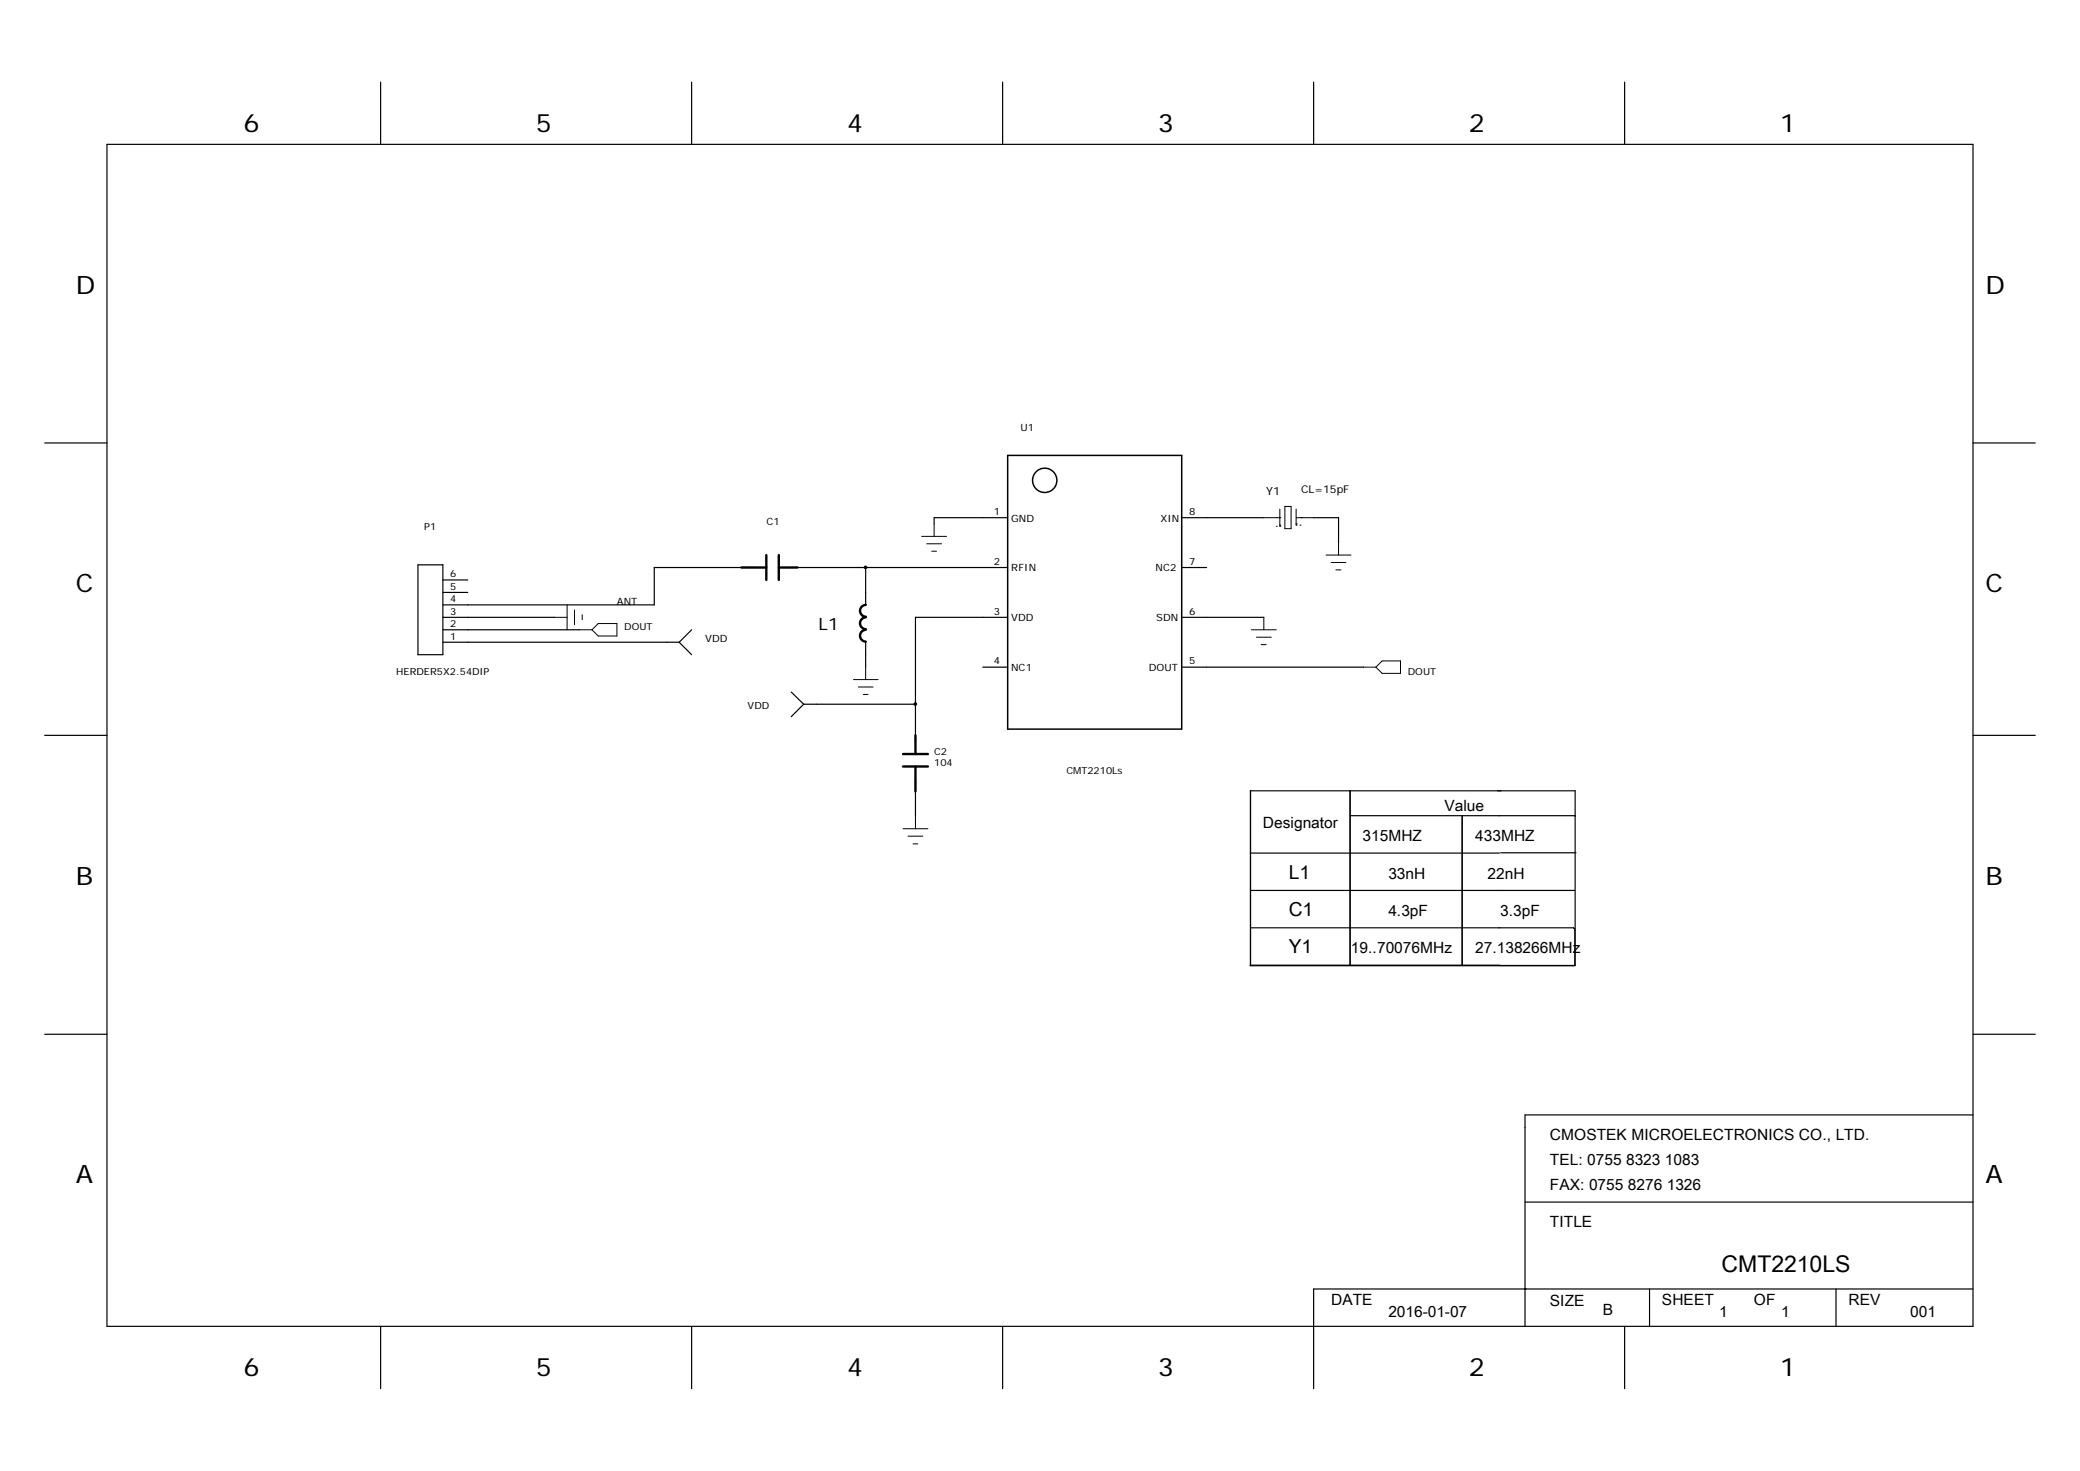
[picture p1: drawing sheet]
<svg xmlns="http://www.w3.org/2000/svg" width="297mm" height="210mm" viewBox="0 0 297 210" stroke-linecap="round" stroke-linejoin="round" font-family="sans-serif">
<g fill="none" stroke="#000" stroke-width=".17">
<path d="M54.3 11.7v8.9M98.8 11.7v8.9M143.2 11.7v8.9M187.6 11.7v8.9M232 11.7v8.9M15.3 20.6h266.4v168.7h-266.4zM6.4 63.2h8.9M143.9 73.9h-10.5v.9M168.7 73.9h11.8M187.6 73.9h3.5v3.6M281.7 63.2h8.9M59.7 80.6h3.5v12.9h-3.5z"/>
<path d="M63.2 91.7h33.8M63.2 89.9h19.6M63.2 88.1h16M63.2 84.6h3.6M63.2 82.8h3.6M97 91.7l1.8 1.8M98.8 89.9l-1.8 1.8M107.6 81h-14.2v5.4h-30.2M113 81h30.9M113 98.8l1.8 1.7M123.6 81v5.4M123.6 91.7v3.5"/>
<path d="M140.3 95.2h3.6M143.9 88.1h-13.2v17.8M168.7 88.1h11.8M168.7 81h3.6M168.7 95.2h26M6.4 105h8.9M114.8 100.5h15.9M114.8 100.5l-1.8 1.8M130.7 111.2v5.3M192.8 112.9v24.9M192.8 116.5h32.1M208.8 116.5v21.3"/>
<path d="M281.7 105h8.9M178.5 137.8l46.3 .1M178.6 132.5h46.1M178.6 127.1h46.2M178.6 121.8h35.5M214.1 137.8h-35.5v-24.9h46.3v24.9h-10.8M214.3 121.7h10.7M224.9 132.5v5.4M6.4 147.7h8.9M281.7 159.2h-63.9v30.1M281.8 147.7h8.8M217.8 171.6h63.9"/>
<path d="M54.3 189.3v8.9M98.8 189.3v8.9M143.2 189.3v8.9M217.8 184h.1M232 189.3v8.9M235.5 184v5.3M262.2 184v5.3M281.7 184h-94.1v14.2"/>
</g>
<g fill="none" stroke="#000" stroke-width=".21">
<path d="M143.9 65h24.8v39.1h-24.8z"/>
<circle cx="149.2" cy="68.6" r="1.74"/>
</g>
<path d="M109.4 79.2v3.6M111.2 79.2v3.6M105.9 81h3.5M111.2 81h2.7M123.6 86.4a.85 .85 0 0 0-.8 .8 .85 .85 0 0 0 .8 .8M123.6 88.1a.85 .85 0 0 0-.8 .9 .85 .85 0 0 0 .8 .8M123.6 89.9a.85 .85 0 0 0-.8 .9 .85 .85 0 0 0 .8 .8M128.9 107.6h3.6M128.9 109.4h3.6M130.7 105v2.6M130.7 109.4v3.6" fill="none" stroke="#000" stroke-width=".34"/>
<g fill="none" stroke="#000" stroke-width=".14">
<path d="M131.6 76.6h3.6M132.3 77.6h2.1M133 78.7h.7M133.4 74.8v1.8M180.5 73.9h2.2M182.2 75.1h.1M182.7 75h.1M182.7 75.1h.1M182.7 73.9h.1M182.7 72.7v2.4M183.5 72.3h.9v3.2h-.9zM185.1 75h.1"/>
<path d="M185.1 74.8h.1M185.1 72.7v2.3M185.1 73.9h2.5M185.6 75h.1M185.8 73.9h.1M189.3 79.2h3.6M191.1 77.5v1.7M79.2 88.1h1.8M81 86.4v3.5M82 87.1v2.1M82.8 89.9h1.7M83.1 87.7v.8"/>
<path d="M84.5 89.9l.9-.9h2.7v1.8h-2.7zM121.9 97h3.5M122.5 98.1h2.2M123.3 99.1h.6M123.6 95.2v1.8M178.7 89.9h3.5M179.4 91h2.1M180.1 92h.7M180.5 88.1v1.8M190.1 80.3h2.1M190.7 81.4h.8M194.7 95.2h1.8"/>
<path d="M196.5 95.2l.9-.8h2.6v1.7h-2.6zM128.9 118.3h3.6M129.7 119.4h2.1M130.7 116.5v1.8M130.4 120.5h.7"/>
</g>
<g fill="#000" stroke="#000" stroke-width=".14">
<circle cx="123.6" cy="81" r=".19"/>
<circle cx="130.7" cy="100.5" r=".19"/>
</g>
<g font-size="3.6">
<text x="34.8" y="18.8">6</text>
<text x="76.5" y="18.8">5</text>
<text x="121" y="18.8">4</text>
<text x="165.3" y="18.8">3</text>
<text x="209.8" y="18.8">2</text>
<text x="254.2" y="18.8">1</text>
<text x="10.8" y="41.9">D</text>
<text x="283.5" y="41.9">D</text>
<text x="10.8" y="84.6">C</text>
<text x="283.5" y="84.6">C</text>
<text x="10.8" y="126.3">B</text>
<text x="283.5" y="126.3">B</text>
<text x="10.8" y="168.9">A</text>
<text x="283.5" y="168.9">A</text>
<text x="34.8" y="196.5">6</text>
<text x="76.5" y="196.5">5</text>
<text x="121" y="196.5">4</text>
<text x="165.3" y="196.5">3</text>
<text x="209.8" y="196.5">2</text>
<text x="254.2" y="196.5">1</text>
</g>
<text font-size="3.3" x="245.8" y="181.6">CMT2210LS</text>
<g font-size="2.7">
<text x="184" y="125.4">L1</text>
<text x="184" y="130.8">C1</text>
<text x="184" y="136.1">Y1</text>
</g>
<text font-size="2.4" x="116.9" y="89.9">L1</text>
<g font-size="2.2">
<text x="180.3" y="118.2">Designator</text>
<text x="206.2" y="115.8">Value</text>
<text x="194.6" y="120">315MHZ</text>
<text x="198.2" y="125.4">33nH</text>
<text x="210.6" y="120.1">433MHZ</text>
<text x="212.4" y="125.4">22nH</text>
<text x="198.2" y="130.8">4.3pF</text>
<text x="214.2" y="130.8">3.3pF</text>
<text x="192.9" y="136.1">19..70076MHz</text>
<text x="210.6" y="136.1">27.138266MHz</text>
<text x="221.3" y="166.3">TEL: 0755 8323 1083</text>
<text x="221.3" y="162.7">CMOSTEK MICROELECTRONICS CO., LTD.</text>
<text x="221.3" y="169.8">FAX: 0755 8276 1326</text>
<text x="221.3" y="175.2">TITLE</text>
<text x="190.1" y="186.3">DATE</text>
<text x="198.2" y="188">2016-01-07</text>
<text x="221.3" y="186.5">SIZE</text>
<text x="228.9" y="187.7">B</text>
<text x="237.3" y="186.3">SHEET</text>
<text x="245.5" y="188">1</text>
<text x="250.4" y="186.3">OF</text>
<text x="254.3" y="188">1</text>
<text x="263.9" y="186.3">REV</text>
<text x="272.7" y="188">001</text>
</g>
<text font-size="1.6" x="180.8" y="70.7">Y1</text>
<text font-size="1.5" x="185.8" y="70.4">CL=15pF</text>
<g font-size="1.4">
<text x="145.7" y="61.5">U1</text>
<text x="60.6" y="75.7">P1</text>
<text x="109.4" y="75">C1</text>
<text x="141.9" y="73.6">1</text>
<text x="144.4" y="74.5">GND</text>
<text x="165.7" y="74.5">XIN</text>
<text x="169.8" y="73.6">8</text>
<text x="64.3" y="82.4">6</text>
<text x="141.9" y="80.6">2</text>
<text x="144.4" y="81.6">RFIN</text>
<text x="165" y="81.6">NC2</text>
<text x="169.8" y="80.6">7</text>
<text x="64.3" y="89.5">2</text>
<text x="64.3" y="87.7">3</text>
<text x="64.3" y="86">4</text>
<text x="64.3" y="84.2">5</text>
<text x="88.1" y="86.4">ANT</text>
<text x="89.1" y="89.9">DOUT</text>
<text x="141.9" y="87.7">3</text>
<text x="144.4" y="88.7">VDD</text>
<text x="165.1" y="88.7">SDN</text>
<text x="169.8" y="87.7">6</text>
<text x="64.3" y="91.3">1</text>
<text x="100.7" y="91.7">VDD</text>
<text x="141.9" y="94.9">4</text>
<text x="144.4" y="95.8">NC1</text>
<text x="164" y="95.8">DOUT</text>
<text x="169.8" y="94.9">5</text>
<text x="56.5" y="96.3">HERDER5X2.54DIP</text>
<text x="106.8" y="101.3">VDD</text>
<text x="201" y="96.3">DOUT</text>
<text x="133.4" y="107.8">C2</text>
<text x="133.4" y="109.4">104</text>
<text x="152.3" y="110.5">CMT2210Ls</text>
</g>
</svg>
